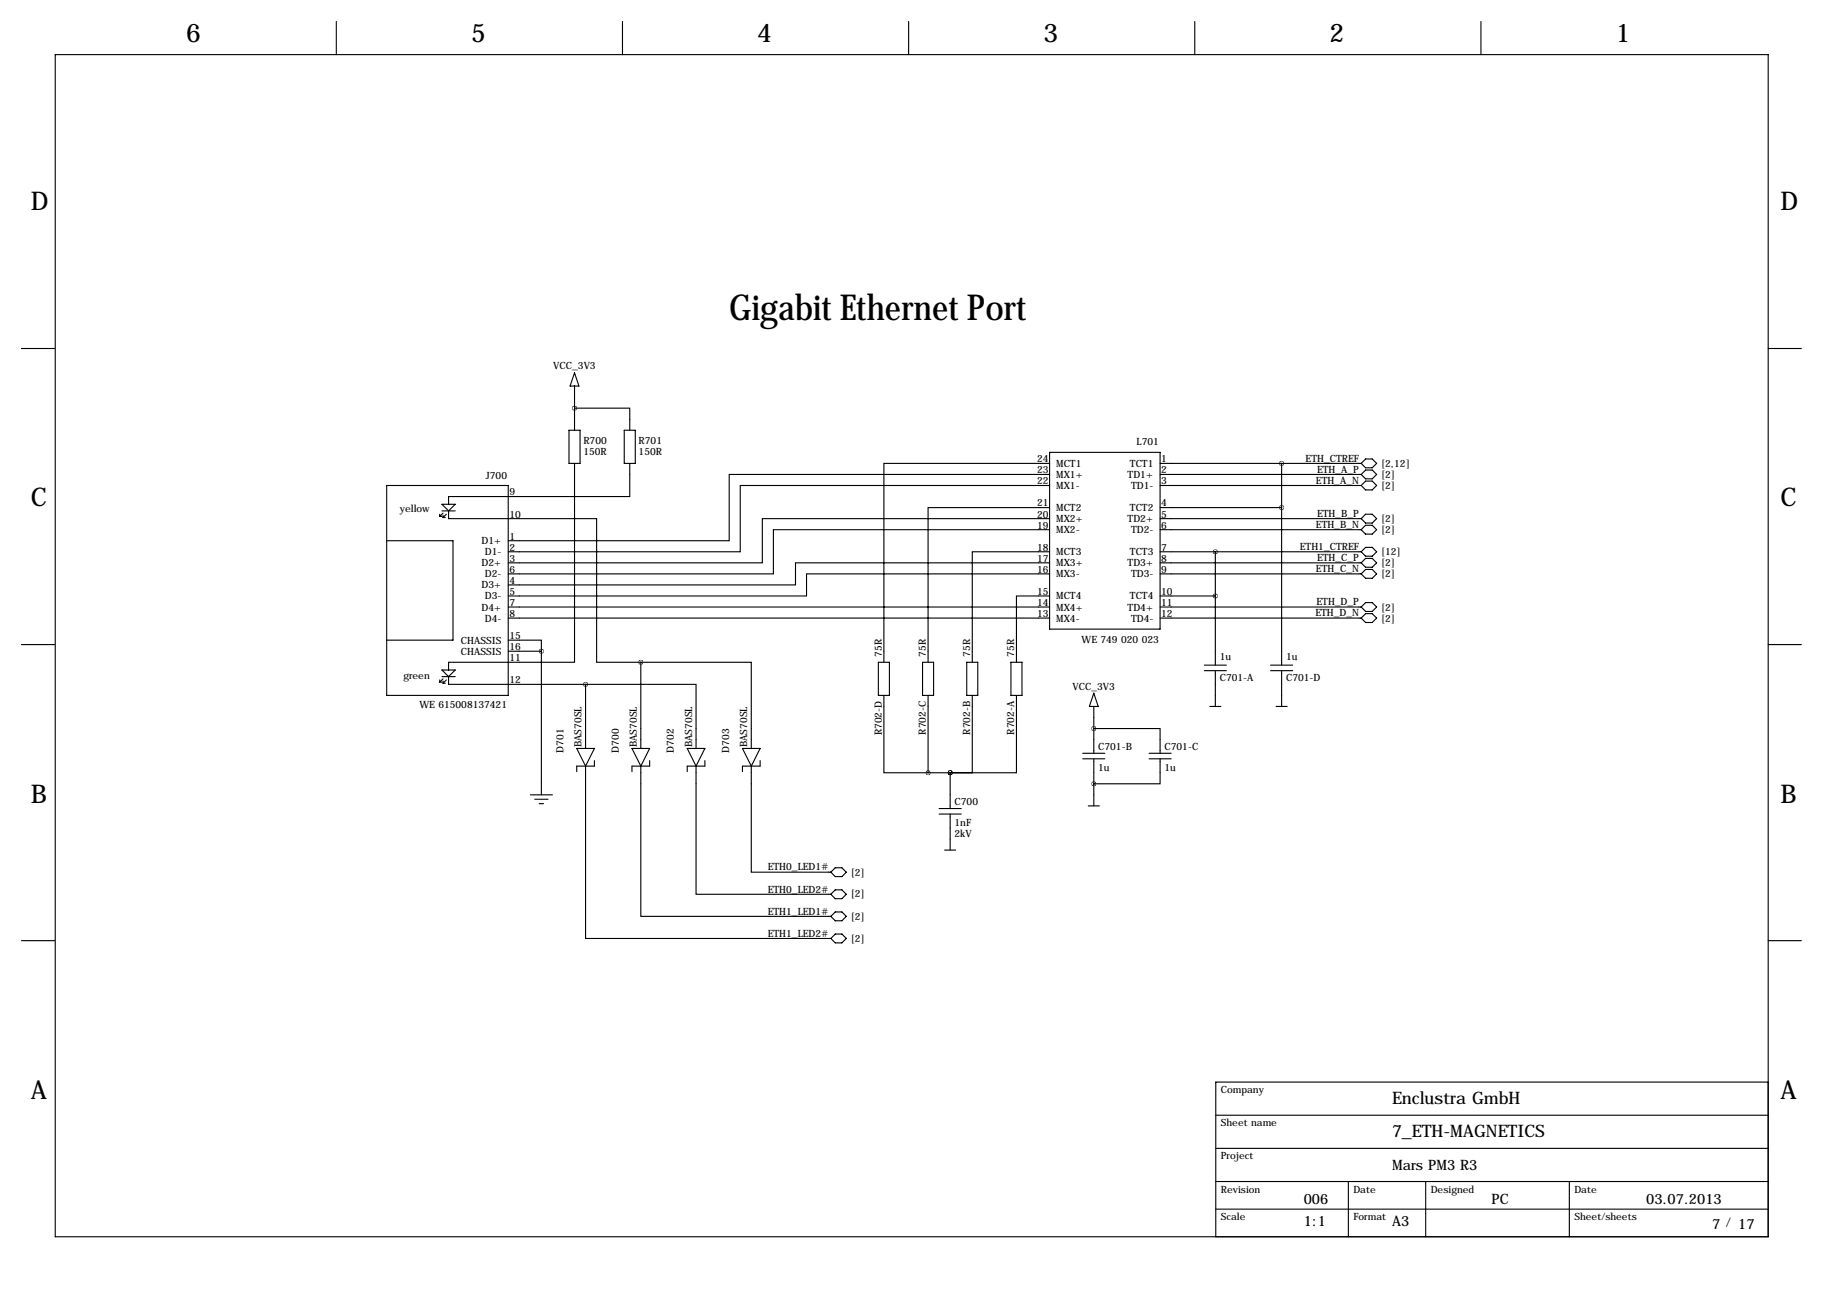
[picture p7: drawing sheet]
<svg xmlns="http://www.w3.org/2000/svg" width="419mm" height="297mm" viewBox="0 0 419 297" stroke-linecap="round" stroke-linejoin="round" font-family="sans-serif">
<g fill="none" stroke="#000" stroke-width=".25">
<path d="M12.7 12.6h393.8v271.7h-393.8zM77.3 4.9v7.7M143.1 4.9v7.7M208.9 4.9v7.7M274.7 4.9v7.7M340.5 4.9v7.7M4.9 80.1h7.6M130.8 98.9h2.5v7.6h-2.5zM132.1 93.8h12.7v5.1M132.1 88.8v10.1M132.1 85.7l1 3.1h-2zM143.5 98.9h2.5v7.6h-2.5z"/>
<path d="M406.5 80.1h7.6M88.9 111.6h27.9v48.3h-27.9zM101.1 118.7h.5M101.1 118.2v.5M101.6 115.9h3l-1.5 1.6zM101.6 117.5h3M101.9 118.5v.5M101.9 119h.5M101.9 118l-.8 .7M102.6 118.2l-.7 .8M103.1 117.5v1.7h34.1v33.1h10.1M132.1 106.5v45.8h-29v1.7"/>
<path d="M144.8 106.5v7.7h-41.7v1.7M241.3 116.7h-27.9v35.6M241.3 106.5h-38.1v45.8M241.3 109.1h-73.7v15.2h-50.8M241.3 111.6h-71.1v15.3h-53.4M241.3 119.2h-66v10.2h-58.5M241.3 104h25.4v40.6h-25.4zM266.7 106.5h46.2M266.7 111.6h46.2M266.7 119.2h46.2M266.7 109.1h46.2M266.7 116.7h27.9"/>
<path d="M294.6 106.5v46.4M313.9 110.6h1.6l1 1-1 1h-1.6l-1-1zM313.9 108.1h1.6l1 1-1 1h-1.6l-1-1zM313.9 118.2h1.6l1 1-1 1.1h-1.6l-1-1.1zM313.9 105.5h1.6l1 1-1 1.1h-1.6l-1-1.1zM88.9 124.3h15.2v22.9h-15.2M116.8 139.6h124.5M241.3 137h-7.6v15.3M241.3 126.9h-17.8v25.4M241.3 121.8h-63.5v10.1h-61M241.3 129.4h-58.4v5.1h-66.1M241.3 131.9h-55.9v5.1h-68.6"/>
<path d="M266.7 139.6h46.2M266.7 137h12.7M266.7 131.9h46.2M266.7 129.4h46.2M266.7 126.9h46.2M266.7 121.8h46.2M279.4 126.9v26M312.9 129.4l1-1h1.6l1 1-1 1h-1.6zM313.9 120.8h1.6l1 1-1 1h-1.6l-1-1zM313.9 130.9h1.6l1 1-1 1.1h-1.6l-1-1.1zM313.9 138.5h1.6l1 1.1-1 1h-1.6l-1-1zM313.9 125.8h1.6l1 1.1-1 1h-1.6l-1-1z"/>
<path d="M4.9 148.2h7.6M101.1 156.3v.5M101.1 156.8h.5M101.6 155.6h3M101.6 154h3l-1.5 1.6zM101.9 156.6v.5M101.9 156.1l-.8 .7M101.9 157.1h.5M102.6 156.3l-.7 .8M103.1 155.6v1.7h31.5M116.8 147.2h7.7v2.5M116.8 142.1h124.5"/>
<path d="M116.8 149.7h7.7M124.5 149.7v33M134.6 157.3h25.4v14.8M134.6 157.3v14.8M147.3 152.3h25.4v19.8M147.3 152.3v19.8M201.9 152.3h2.6v7.6h-2.6zM203.2 159.9v17.8h10.2M212.1 152.3h2.5v7.6h-2.5zM213.4 159.9v17.8M222.2 152.3h2.6v7.6h-2.6zM223.5 159.9v17.8h-5.1"/>
<path d="M232.4 152.3h2.5v7.6h-2.5zM233.7 159.9v17.8h-15.3M251.5 159.4l1 3h-2.1zM266.7 142.1h46.2M276.9 154.2h5M276.9 152.9h5M279.4 154.2v8.2M292.1 154.2h5.1M292.1 152.9h5.1M294.6 154.2v8.2M312.9 142.1l1-1h1.6l1 1-1 1h-1.6zM406.5 148.2h7.6"/>
<path d="M132.6 172.1h4.1l-2.1 4zM134.6 176.1v39.7h56.4M136.7 174.9v1.2h-4.1v1.3M145.3 172.1h4.1l-2.1 4zM147.3 176.1v34.6h43.7M149.4 174.9v1.2h-4.1v1.3M158 172.1h4.1l-2.1 4zM160 176.1v29.5h31M162.1 174.9v1.2h-4.1v1.3M170.7 172.1h4.1l-2.1 4zM172.7 176.1v24.4h18.3M174.8 174.9v1.2h-4.1v1.3"/>
<path d="M213.4 177.7h5M218.4 177.7h.1M218.4 177.7v8.2M248.9 173.2h5.1M248.9 174.5h5.1M251.5 167.5h15.2v5.7M251.5 162.4v10.8M251.5 174.5v10.8M264.2 173.2h5M264.2 174.5h5M266.7 174.5v5.7h-15.2M278.1 162.4h2.6"/>
<path d="M293.4 162.4h2.5M121.9 182.7h5.1M122.9 183.8h3.1M124 184.8h1M192 199.5h1.5l1.1 1-1.1 1h-1.5l-1-1zM215.9 185.9h5.1M215.9 187.2h5.1M217.2 195.4h2.5M218.4 187.2v8.2M250.2 185.3h2.5M4.9 216.3h7.6M191 205.6l1-1h1.5l1.1 1-1.1 1h-1.5z"/>
<path d="M191 210.7l1-1h1.5l1.1 1-1.1 1h-1.5zM192 214.7h1.5l1.1 1.1-1.1 1h-1.5l-1-1zM406.5 216.3h7.6M279.5 256.4h127M406.5 248.8h-127v35.5M279.5 278h127M279.5 271.6h127M279.5 264h127M310 271.6v12.7M327.8 271.6v12.7M360.8 271.6v12.7"/>
</g>
<path d="M294.6 116.7a.05 .05 0 0 0 .1 0 .05 .05 0 0 0-.1 0zM294.6 106.5a.05 .05 0 0 0 .1 0 .05 .05 0 0 0-.1 0zM124.4 149.7a.05 .05 0 0 0 .1 0 .05 .05 0 0 0-.1 0zM132 93.8a.05 .05 0 0 0 .1 0 .05 .05 0 0 0-.1 0zM251.4 180.2a.05 .05 0 0 0 .1 0 .05 .05 0 0 0-.1 0zM251.4 167.5a.05 .05 0 0 0 .1 0 .05 .05 0 0 0-.1 0zM218.4 177.7a.05 .05 0 0 0 .1 0 .05 .05 0 0 0-.1 0zM218.4 177.7a.05 .05 0 0 0 .1 0 .05 .05 0 0 0-.1 0zM213.3 177.7a.05 .05 0 0 0 .1 0 .05 .05 0 0 0-.1 0zM147.3 152.3a.05 .05 0 0 0 .1 0 .05 .05 0 0 0-.1 0zM134.6 157.3a.05 .05 0 0 0 .1 0 .05 .05 0 0 0-.1 0z" fill="#000" stroke="#000" stroke-width="1"/>
<text font-size="8.2" x="167.6" y="73.5">Gigabit Ethernet Port</text>
<g font-size="5.9">
<text x="42.8" y="9.8">6</text>
<text x="108.3" y="9.8">5</text>
<text x="174.1" y="9.8">4</text>
<text x="239.9" y="9.8">3</text>
<text x="305.7" y="9.8">2</text>
<text x="371.4" y="9.8">1</text>
<text x="7.1" y="48.4">D</text>
<text x="409.3" y="48.4">D</text>
<text x="7.1" y="116.4">C</text>
<text x="409.3" y="116.4">C</text>
<text x="7.1" y="184.5">B</text>
<text x="409.3" y="184.5">B</text>
<text x="7.1" y="252.6">A</text>
<text x="409.3" y="252.6">A</text>
</g>
<g font-size="4">
<text x="320" y="253.9">Enclustra GmbH</text>
<text x="320" y="261.5">7_ETH-MAGNETICS</text>
</g>
<g font-size="3.3">
<text x="320" y="269.1">Mars PM3 R3</text>
<text x="299.7" y="276.7">006</text>
<text x="299.7" y="281.8">1:1</text>
<text x="320" y="281.8">A3</text>
<text x="342.9" y="276.7">PC</text>
<text x="378.5" y="276.7">03.07.2013</text>
<text x="393.6" y="282.5">7 / 17</text>
</g>
<g font-size="2.3">
<text x="127.2" y="84.9">VCC_3V3</text>
<text x="134.1" y="102">R700</text>
<text x="146.8" y="102">R701</text>
<text x="134.1" y="104.5">150R</text>
<text x="146.8" y="104.5">150R</text>
<text x="238.4" y="106.3">24</text>
<text x="242.8" y="107.3">MCT1</text>
<text x="259.8" y="107.3">TCT1</text>
<text x="261.3" y="102.2">L701</text>
<text x="267" y="106.3">1</text>
<text x="300.2" y="106.1">ETH_CTREF</text>
<text x="317.5" y="107.3">[2,12]</text>
<text x="111.7" y="110.1">J700</text>
<text x="117.1" y="113.9">9</text>
<text x="238.4" y="111.4">22</text>
<text x="238.4" y="108.8">23</text>
<text x="242.8" y="112.4">MX1-</text>
<text x="242.8" y="109.9">MX1+</text>
<text x="259.2" y="109.9">TD1+</text>
<text x="260" y="112.4">TD1-</text>
<text x="267" y="108.8">2</text>
<text x="267" y="111.4">3</text>
<text x="302.5" y="111.2">ETH_A_N</text>
<text x="302.8" y="108.7">ETH_A_P</text>
<text x="317.5" y="112.4">[2]</text>
<text x="317.5" y="109.9">[2]</text>
<text x="92" y="117.7">yellow</text>
<text x="117.1" y="119">10</text>
<text x="238.4" y="119">20</text>
<text x="238.4" y="116.4">21</text>
<text x="242.8" y="117.5">MCT2</text>
<text x="259.8" y="117.5">TCT2</text>
<text x="267" y="116.4">4</text>
<text x="267" y="119">5</text>
<text x="302.8" y="118.8">ETH_B_P</text>
<text x="110.7" y="125.1">D1+</text>
<text x="117.1" y="124.1">1</text>
<text x="238.4" y="121.5">19</text>
<text x="242.8" y="122.6">MX2-</text>
<text x="242.8" y="120">MX2+</text>
<text x="259.2" y="120">TD2+</text>
<text x="260" y="122.6">TD2-</text>
<text x="267" y="121.5">6</text>
<text x="302.5" y="121.4">ETH_B_N</text>
<text x="317.5" y="122.6">[2]</text>
<text x="317.5" y="120">[2]</text>
<text x="110.7" y="130.2">D2+</text>
<text x="111.5" y="127.7">D1-</text>
<text x="117.1" y="131.7">6</text>
<text x="117.1" y="129.1">3</text>
<text x="117.1" y="126.6">2</text>
<text x="238.4" y="131.7">16</text>
<text x="238.4" y="129.1">17</text>
<text x="238.4" y="126.6">18</text>
<text x="242.8" y="130.2">MX3+</text>
<text x="242.8" y="127.7">MCT3</text>
<text x="259.2" y="130.2">TD3+</text>
<text x="259.8" y="127.7">TCT3</text>
<text x="267" y="126.6">7</text>
<text x="267" y="129.1">8</text>
<text x="267" y="131.7">9</text>
<text x="298.8" y="126.5">ETH1_CTREF</text>
<text x="302.5" y="131.5">ETH_C_N</text>
<text x="302.8" y="129">ETH_C_P</text>
<text x="317.5" y="130.2">[2]</text>
<text x="317.5" y="127.7">[12]</text>
<text x="110.7" y="135.3">D3+</text>
<text x="111.5" y="137.8">D3-</text>
<text x="111.5" y="132.7">D2-</text>
<text x="117.1" y="136.8">5</text>
<text x="117.1" y="134.2">4</text>
<text x="238.4" y="136.8">15</text>
<text x="242.8" y="137.8">MCT4</text>
<text x="242.8" y="132.7">MX3-</text>
<text x="259.8" y="137.8">TCT4</text>
<text x="260" y="132.7">TD3-</text>
<text x="267" y="136.8">10</text>
<text x="317.5" y="132.7">[2]</text>
<text x="110.7" y="140.4">D4+</text>
<text x="111.5" y="142.9">D4-</text>
<text x="117.1" y="141.8">8</text>
<text x="117.1" y="139.3">7</text>
<text x="238.4" y="141.8">13</text>
<text x="238.4" y="139.3">14</text>
<text x="242.8" y="142.9">MX4-</text>
<text x="242.8" y="140.4">MX4+</text>
<text x="259.2" y="140.4">TD4+</text>
<text x="260" y="142.9">TD4-</text>
<text x="267" y="139.3">11</text>
<text x="267" y="141.8">12</text>
<text x="302.4" y="141.7">ETH_D_N</text>
<text x="302.7" y="139.2">ETH_D_P</text>
<text x="317.5" y="142.9">[2]</text>
<text x="317.5" y="140.4">[2]</text>
<text x="106" y="148">CHASSIS</text>
<text x="117.1" y="146.9">15</text>
<text x="117.1" y="149.5">16</text>
<text x="248.7" y="147.8">WE 749 020 023</text>
<text x="106" y="150.5">CHASSIS</text>
<text x="117.1" y="152">11</text>
<text x="202.7" y="151" transform="rotate(-90 202.7 151)">75R</text>
<text x="212.9" y="151" transform="rotate(-90 212.9 151)">75R</text>
<text x="223" y="151" transform="rotate(-90 223 151)">75R</text>
<text x="233.2" y="151" transform="rotate(-90 233.2 151)">75R</text>
<text x="280.4" y="151.8">1u</text>
<text x="295.7" y="151.8">1u</text>
<text x="92.7" y="156.1">green</text>
<text x="117.1" y="157.1">12</text>
<text x="246.6" y="158.6">VCC_3V3</text>
<text x="280.4" y="156.7">C701-A</text>
<text x="295.7" y="156.7">C701-D</text>
<text x="96.4" y="162.8">WE 615008137421</text>
<text x="129.5" y="173" transform="rotate(-90 129.5 173)">D701</text>
<text x="133.7" y="171.8" transform="rotate(-90 133.7 171.8)">BAS70SL</text>
<text x="142.2" y="173" transform="rotate(-90 142.2 173)">D700</text>
<text x="146.4" y="171.8" transform="rotate(-90 146.4 171.8)">BAS70SL</text>
<text x="154.9" y="173" transform="rotate(-90 154.9 173)">D702</text>
<text x="159.1" y="171.8" transform="rotate(-90 159.1 171.8)">BAS70SL</text>
<text x="167.6" y="173" transform="rotate(-90 167.6 173)">D703</text>
<text x="171.8" y="171.8" transform="rotate(-90 171.8 171.8)">BAS70SL</text>
<text x="202.7" y="169.1" transform="rotate(-90 202.7 169.1)">R702-D</text>
<text x="212.9" y="168.9" transform="rotate(-90 212.9 168.9)">R702-C</text>
<text x="223" y="168.9" transform="rotate(-90 223 168.9)">R702-B</text>
<text x="233.2" y="168.9" transform="rotate(-90 233.2 168.9)">R702-A</text>
<text x="252.5" y="172.3">C701-B</text>
<text x="267.7" y="172.3">C701-C</text>
<text x="252.5" y="177.2">1u</text>
<text x="267.7" y="177.2">1u</text>
<text x="219.5" y="185">C700</text>
<text x="219.5" y="189.9">1nF</text>
<text x="219.5" y="192.4">2kV</text>
<text x="176.5" y="200.1">ETH0_LED1#</text>
<text x="195.6" y="201.3">[2]</text>
<text x="176.5" y="205.2">ETH0_LED2#</text>
<text x="195.6" y="206.2">[2]</text>
<text x="176.5" y="215.4">ETH1_LED2#</text>
<text x="176.5" y="210.3">ETH1_LED1#</text>
<text x="195.6" y="211.5">[2]</text>
<text x="195.6" y="216.6">[2]</text>
<text x="280.7" y="251.3">Company</text>
<text x="280.7" y="258.9">Sheet name</text>
<text x="280.7" y="266.6">Project</text>
<text x="280.7" y="274.2">Revision</text>
<text x="311.1" y="274.2">Date</text>
<text x="328.9" y="274.2">Designed</text>
<text x="361.9" y="274.2">Date</text>
<text x="280.7" y="280.5">Scale</text>
<text x="311.1" y="280.5">Format</text>
<text x="361.9" y="280.5">Sheet/sheets</text>
</g>
</svg>
